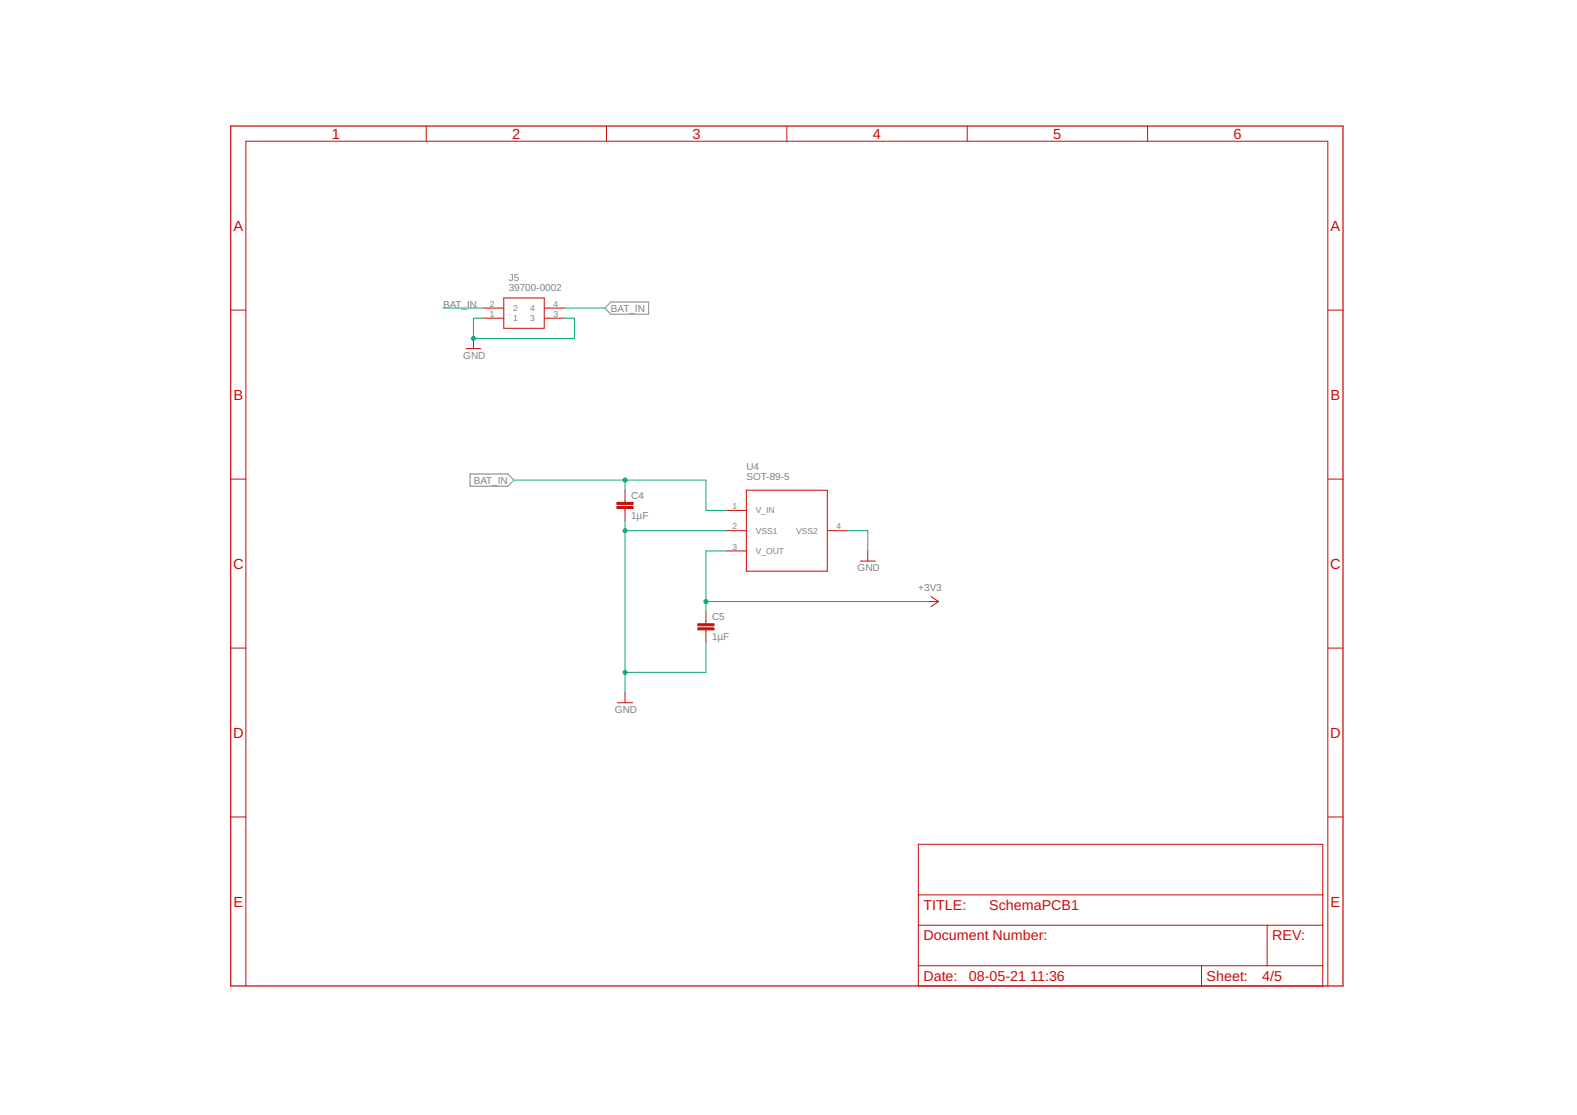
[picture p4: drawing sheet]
<svg xmlns="http://www.w3.org/2000/svg" width="297mm" height="210mm" viewBox="0 0 297 210" stroke-linecap="round" stroke-linejoin="round" font-family="sans-serif">
<path d="M115.1 56.9h7.1v2.2h-7.1l-1.2-1.1zM88.5 89.2h7.2l1.1 1.2-1.1 1.1h-7.2z" fill="none" stroke="#808080" stroke-width=".19"/>
<path d="M43.5 23.7h209.5v161.9h-209.5z" fill="none" stroke="#c90d0c" stroke-width=".23"/>
<g fill="none" stroke="#c90d0c" stroke-width=".19">
<path d="M80.3 23.7v2.9M114.2 23.7v2.9M148.2 23.7v2.9M182.2 23.7v2.9M216.2 23.7v2.9M43.5 58.4h2.8M91.1 59.9h3.8M91.1 58h3.8M94.9 56.1h7.6v5.7h-7.6zM102.5 59.9h3.8M102.5 58h3.8M250.1 58.4h2.9"/>
<path d="M87.7 65.6h2.9M89.2 63.7v1.9M43.5 90.2h2.8M117.7 92.3v2.3M117.7 95.7v2.3M136.8 96.1h3.8M136.8 99.9h3.8M140.6 92.3h15.2v15.2h-15.2zM155.8 99.9h3.8M250.1 90.2h2.9M133 115.1v2.3M133 118.6v2.3"/>
<path d="M136.8 103.7h3.8M162 105.6h2.9M163.4 103.7v1.9M174.9 113.2h1.9M175.3 112.3l1.5 .9M176.8 113.2l-1.5 1M43.5 122h2.8M116.3 132.3h2.9M117.7 130.4v1.9M250.1 122h2.9M43.5 153.8h2.8M173 158.9h76.2v26.7h-76.2z"/>
<path d="M250.1 153.8h2.9M173 174.2h76.2M173 168.5h76.2M238.7 174.2v7.6M46.3 185.6v-159h203.8v159M173 181.8h76.2M226.3 181.8v3.8"/>
</g>
<g fill="#c90d0c" stroke="#c90d0c" stroke-width=".19">
<path d="M116.2 95.3h3.1v.4h-3.1z"/>
<path d="M116.2 94.6h3.1v.4h-3.1z"/>
<path d="M131.4 118.2h3.1v.4h-3.1z"/>
<path d="M131.4 117.4h3.1v.4h-3.1z"/>
</g>
<path d="M83.5 58h7.6M91.1 59.9h-1.9v3.8h19v-3.8h-1.9M106.3 58h7.6M96.8 90.4h36.2v5.7h3.8M117.7 90.4v1.9M117.7 98v32.4M117.7 99.9h19.1M159.6 99.9h3.8v3.8M133 113.2h41.9M136.8 103.7h-3.8v11.4M133 120.9v5.7h-15.3" fill="none" stroke="#0dab76" stroke-width=".19"/>
<g fill="#0dab76" stroke="#0dab76" stroke-width=".19">
<circle cx="133" cy="113.2" r=".38"/>
<circle cx="117.7" cy="126.6" r=".38"/>
<circle cx="117.7" cy="99.9" r=".38"/>
<circle cx="89.2" cy="63.7" r=".38"/>
<circle cx="117.7" cy="90.4" r=".38"/>
</g>
<g font-size="2.8" fill="#c90d0c">
<text x="62.5" y="26.1">1</text>
<text x="96.5" y="26.1">2</text>
<text x="130.5" y="26.1">3</text>
<text x="164.4" y="26.1">4</text>
<text x="198.4" y="26.1">5</text>
<text x="232.4" y="26.1">6</text>
<text x="44" y="43.5">A</text>
<text x="250.6" y="43.5">A</text>
<text x="44" y="75.3">B</text>
<text x="250.6" y="75.3">B</text>
<text x="43.9" y="107.1">C</text>
<text x="250.5" y="107.1">C</text>
<text x="43.9" y="138.9">D</text>
<text x="250.5" y="138.9">D</text>
<text x="44" y="170.7">E</text>
<text x="250.6" y="170.7">E</text>
</g>
<g font-size="2.7" fill="#c90d0c">
<text x="173.9" y="171.3">TITLE:</text>
<text x="186.3" y="171.3">SchemaPCB1</text>
<text x="173.9" y="177">Document Number:</text>
<text x="239.6" y="177">REV:</text>
<text x="173.9" y="184.7">Date:</text>
<text x="182.5" y="184.7">08-05-21</text>
<text x="194" y="184.7">11:36</text>
<text x="227.3" y="184.7">Sheet:</text>
<text x="237.7" y="184.7">4/5</text>
</g>
<g font-size="1.9" fill="#808080">
<text x="95.8" y="52.9">J5</text>
<text x="83.5" y="58">BAT_IN</text>
<text x="95.8" y="54.8">39700-0002</text>
<text x="115.1" y="58.7">BAT_IN</text>
<text x="87.3" y="67.5">GND</text>
<text x="140.6" y="88.5">U4</text>
<text x="89.2" y="91">BAT_IN</text>
<text x="118.9" y="93.9">C4</text>
<text x="140.6" y="90.4">SOT-89-5</text>
<text x="118.9" y="97.7">1µF</text>
<text x="161.5" y="107.5">GND</text>
<text x="173" y="111.3">+3V3</text>
<text x="134.1" y="116.8">C5</text>
<text x="134.1" y="120.6">1µF</text>
<text x="115.8" y="134.2">GND</text>
</g>
<g font-size="1.6" fill="#808080">
<text x="92.2" y="59.6">1</text>
<text x="92.2" y="57.7">2</text>
<text x="96.6" y="58.6">2</text>
<text x="99.9" y="58.6">4</text>
<text x="104.3" y="59.6">3</text>
<text x="104.3" y="57.7">4</text>
<text x="96.6" y="60.5">1</text>
<text x="99.9" y="60.5">3</text>
<text x="138" y="95.8">1</text>
<text x="138" y="99.6">2</text>
<text x="142.3" y="96.7">V_IN</text>
<text x="142.3" y="100.5">VSS1</text>
<text x="150" y="100.5">VSS2</text>
<text x="157.6" y="99.6">4</text>
<text x="138" y="103.4">3</text>
<text x="142.3" y="104.3">V_OUT</text>
</g>
</svg>
